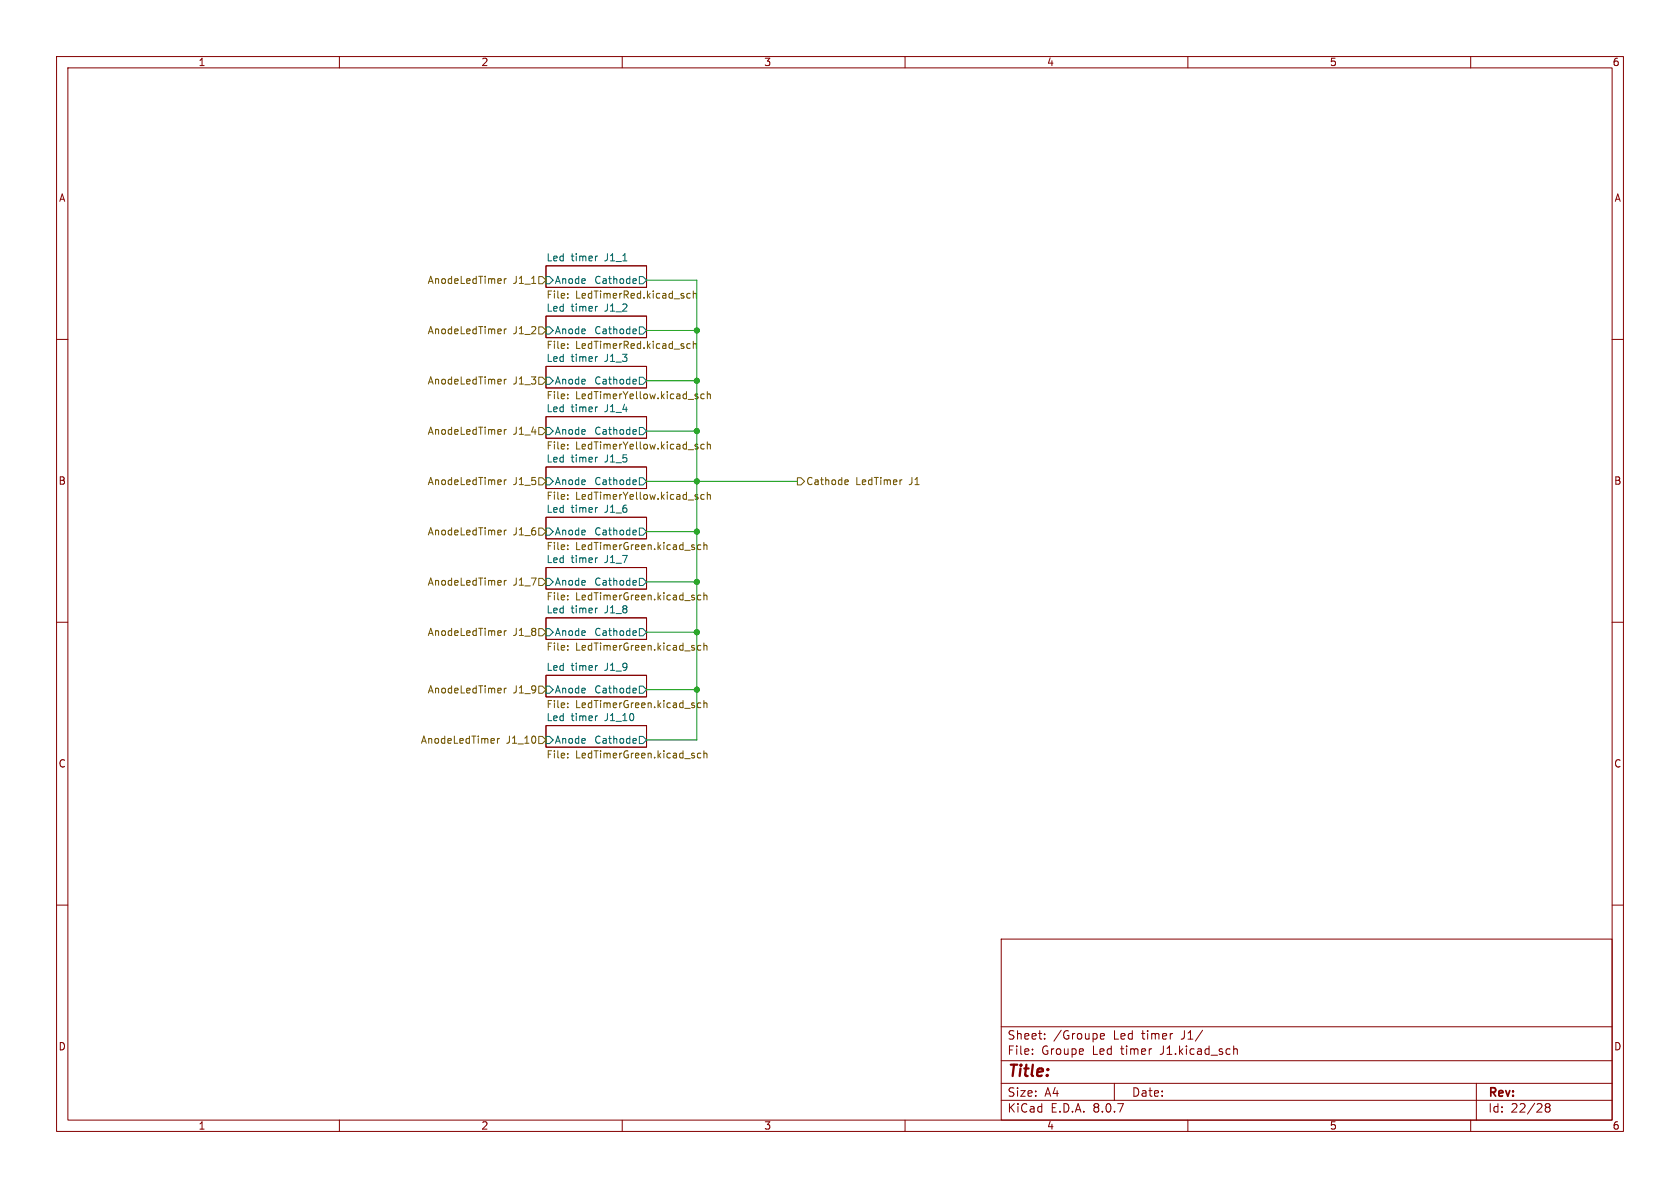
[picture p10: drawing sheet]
<svg xmlns="http://www.w3.org/2000/svg" width="297mm" height="210mm" viewBox="0 0 297 210" stroke-linecap="round" stroke-linejoin="round" font-family="sans-serif">
<g fill="none" stroke="#840000" stroke-width=".18">
<path d="M10 10h277v190h-277zM12 12h273v186h-273zM60 10v2M110 10v2M160 10v2M210 10v2M260 10v2M96.5 55.9h17.8v3.8h-17.8zM96.5 47h17.8v3.8h-17.8zM10 60h2M96.5 73.7h17.8v3.8h-17.8zM96.5 64.8h17.8v3.8h-17.8z"/>
<path d="M285 60h2M96.5 82.6h17.8v3.8h-17.8zM96.5 91.4h17.8v3.9h-17.8zM10 110h2M96.5 100.3h17.8v3.8h-17.8zM96.5 119.4h17.8v3.8h-17.8zM96.5 109.2h17.8v3.8h-17.8zM285 110h2M96.5 128.3h17.8v3.8h-17.8zM10 160h2M177 166h108v32h-108zM285 160h2"/>
<path d="M60 198v2M110 198v2M160 198v2M177 194.5h108M177 191.5h108M177 187.5h108M177 181.5h108M182.5 186.3v.1M182.5 185.5v.1M184.7 183.6v.1M184.7 182.8v.1M194.5 183.2l.7-.1v-.3l-.5-.1-.2 .2 .1 .7h.6"/>
<path d="M197 191.5v3M210 198v2M218.1 184.9v1.5M218.1 185.5l.2-.1 .4 .1v.9M260 198v2M261 191.5v6.5M273.5 195.7l-.3-.2 .3-.4 .4 .1 .1 .2-.3 .3M273.5 195.7l-.3 .3v.5l.3 .1 .4-.1 .1-.2v-.4l-.3-.2M273.5 195.7h.2"/>
</g>
<g fill="none" stroke="#006464" stroke-width=".18">
<path d="M96.5 57.8h.7l.6 .6-.6 .7h-.7zM96.5 48.9h.7l.6 .6-.6 .7h-.7zM105.6 54.2h-.2M105.6 45.3h-.2M112.1 49.3h.3l.1 .3-.6 .1M112.1 58.2h.3l.1 .3-.6 .1M112.4 58.9l-.3 .1M112.4 50l-.3 .1M113 57.8h.7l.6 .6-.6 .7h-.7zM113 48.9h.7l.6 .6-.6 .7h-.7zM96.5 75.6h.7l.6 .6-.6 .6h-.7zM96.5 66.7h.7l.6 .6-.6 .6h-.7z"/>
<path d="M105.6 71.9l-.2 .1M105.6 63l-.2 .1M112.1 67l.3 .1 .1 .2-.6 .2M112.1 75.9l.3 .1 .1 .2-.6 .2M112.4 76.7l-.3 .1M112.4 67.8l-.3 .1M113 75.6h.7l.6 .6-.6 .6h-.7zM113 66.7h.7l.6 .6-.6 .6h-.7zM96.5 84.5h.7l.6 .6-.6 .6h-.7zM96.5 93.3h.7l.6 .7-.6 .6h-.7zM105.6 98.6l-.2 .1M105.6 80.8l-.2 .1"/>
<path d="M105.6 89.7l-.2 .1M112.1 84.8l.3 .1 .1 .2-.6 .1M112.1 93.7l.3 .1 .1 .2-.6 .1M112.4 85.6l-.3 .1M112.4 94.5l-.3 .1M113 84.5h.7l.6 .6-.6 .6h-.7zM113 93.3h.7l.6 .7-.6 .6h-.7zM96.5 102.2h.7l.6 .7-.6 .6h-.7zM96.5 111.1h.7l.6 .7-.6 .6h-.7zM105.6 117.7h-.2M105.6 107.5l-.2 .1M112.1 102.6l.3 .1 .1 .2-.6 .1"/>
<path d="M112.1 111.5l.3 .1 .1 .2-.6 .1M112.4 103.4h-.3M112.4 112.3h-.3M113 102.2h.7l.6 .7-.6 .6h-.7zM113 111.1h.7l.6 .7-.6 .6h-.7zM96.5 130.2h.7l.6 .6-.6 .6h-.7zM96.5 121.3h.7l.6 .6-.6 .7h-.7zM105.6 126.5l-.2 .1M112.1 121.7h.3l.1 .3-.6 .1M112.1 130.5l.3 .1 .1 .2-.6 .2M112.4 131.3l-.3 .1M112.4 122.4l-.3 .1"/>
<path d="M113 130.2h.7l.6 .6-.6 .6h-.7zM113 121.3h.7l.6 .6-.6 .7h-.7z"/>
</g>
<g fill="none" stroke="#725600" stroke-width=".18">
<path d="M89.2 49.3v.8M89.2 58.2v.8M89.5 58.2l-.3 .2M89.5 49.3l-.3 .2M95.2 57.8h.7l.6 .6-.6 .7h-.7zM95.2 48.9h.7l.6 .6-.6 .7h-.7zM100.4 51.9v.1M100.4 52.6v.1M122 51.9h-.3l-.3 .2 .1 .5h.5M122.6 51.4v1.3M122.6 52l.1-.1h.3l.1 .8M89.2 67v.9"/>
<path d="M89.2 75.9v.9M89.5 67l-.3 .3M89.5 75.9l-.3 .3M95.2 66.7h.7l.6 .6-.6 .6h-.7zM95.2 75.6h.7l.6 .6-.6 .6h-.7zM100.4 60.8v.1M100.4 61.5v.1M100.4 69.7v.1M100.4 70.4v.1M100.4 78.6v.1M100.4 79.3v.1M122 60.8h-.3l-.3 .2 .1 .5h.5"/>
<path d="M122.6 60.9l.1-.1h.3l.1 .8M122.6 60.3v1.3M123.2 79l.2 .1-.2 .3M123.2 70.1l.2 .1-.2 .3M123.2 78.5l.2 .1M123.2 69.6l.2 .1M124.5 78.6l-.4-.1-.2 .3 .1 .5h.5M124.5 69.7l-.4-.1-.2 .3 .1 .5h.5M125 78.7l.2-.2 .3 .1 .1 .8M125 69.2v1.3M125 78.1v1.3M125 69.8l.2-.2 .3 .1 .1 .8"/>
<path d="M89.2 84.8v.9M89.2 93.7v.9M89.5 84.8l-.3 .3M89.5 93.7l-.3 .3M95.2 84.5h.7l.6 .6-.6 .6h-.7zM95.2 93.3h.7l.6 .7-.6 .6h-.7zM100.4 87.5v.1M100.4 88.1v.2M100.4 96.4v.1M100.4 97v.2M123.2 87.8l.2 .2-.2 .3M123.2 87.4l.2 .1"/>
<path d="M123.9 96.4l-.4-.1-.2 .3 .1 .5h.5M124.4 95.9v1.3M124.4 96.4l.2-.1 .3 .1 .1 .8M124.5 87.5l-.4-.1-.2 .3 .1 .5h.5M125 87v1.3M125 87.5l.2-.1 .3 .1 .1 .8M141 84.5h.6l.6 .6-.6 .6h-.6zM149.5 84.8l.4 .1 .1 .2-.6 .1M149.9 85.6l-.4 .1M159.3 84.8h.2M89.2 102.6v.8M89.2 111.5v.8"/>
<path d="M89.5 102.6l-.3 .2M89.5 111.5l-.3 .2M95.2 102.2h.7l.6 .7-.6 .6h-.7zM95.2 111.1h.7l.6 .7-.6 .6h-.7zM100.4 105.9v.1M100.4 105.3v.1M100.4 114.2v.1M100.4 114.8v.1M123.9 105.3l-.4-.1-.2 .2 .1 .6h.5M123.9 114.2l-.4-.1-.2 .2 .1 .6h.5M124.4 105.3l.2-.1 .3 .1 .1 .7M124.4 104.8v1.2"/>
<path d="M124.4 113.7v1.2M124.4 114.2l.2-.1 .3 .1 .1 .7M87.9 130.5v.9M88.3 130.5l-.4 .3M89.2 121.7v.8M89.5 121.7l-.3 .2M95.2 121.3h.7l.6 .6-.6 .7h-.7zM95.2 130.2h.7l.6 .6-.6 .6h-.7zM100.4 124.3v.1M100.4 125v.1M100.4 133.2v.1M100.4 133.9v.1"/>
<path d="M123.9 124.3h-.4l-.2 .2 .1 .5h.5M123.9 133.2l-.4-.1-.2 .3 .1 .5h.5M124.4 123.8v1.3M124.4 132.7v1.3M124.4 124.4l.2-.1h.3l.1 .8M124.4 133.3l.2-.2 .3 .1 .1 .8"/>
</g>
<path d="M114.3 49.5h8.9v81.3h-8.9M114.3 58.4h8.9M114.3 67.3h8.9M114.3 76.2h8.9M114.3 85.1h26.7M114.3 94h8.9M114.3 102.9h8.9M114.3 111.8h8.9M114.3 121.9h8.9" fill="none" stroke="#009600" stroke-width=".18"/>
<g fill="#009600" stroke="#009600" stroke-width=".18">
<circle cx="123.2" cy="67.3" r=".46"/>
<circle cx="123.2" cy="76.2" r=".46"/>
<circle cx="123.2" cy="102.9" r=".46"/>
<circle cx="123.2" cy="111.8" r=".46"/>
<circle cx="123.2" cy="121.9" r=".46"/>
<circle cx="123.2" cy="85.1" r=".46"/>
<circle cx="123.2" cy="58.4" r=".46"/>
<circle cx="123.2" cy="94" r=".46"/>
</g>
<text font-size="2.8" fill="#840000" x="178" y="190.9">Title:</text>
<g font-size="2.1" fill="#840000">
<text x="178" y="184">Sheet:</text>
<text x="186.2" y="184">/Groupe</text>
<text x="196.9" y="184">Led</text>
<text x="202" y="184">timer</text>
<text x="209.1" y="184">J1/</text>
<text x="178" y="186.7">File:</text>
<text x="184.1" y="186.7">Groupe</text>
<text x="193.2" y="186.7">Led</text>
<text x="198.3" y="186.7">timer</text>
<text x="205.4" y="186.7">J1.kicad_sch</text>
<text x="178" y="196.9">KiCad</text>
<text x="178" y="194.1">Size:</text>
<text x="184.7" y="194.1">A4</text>
<text x="185.7" y="196.9">E.D.A.</text>
<text x="193.3" y="196.9">8.0.7</text>
<text x="200" y="194.1">Date:</text>
<text x="263" y="194.3">Rev:</text>
<text x="263" y="196.9">Id:</text>
<text x="267.1" y="196.9">22/28</text>
</g>
<g font-size="1.8" fill="#840000">
<text x="35" y="11.9">1</text>
<text x="85" y="11.9">2</text>
<text x="135" y="11.9">3</text>
<text x="185" y="11.9">4</text>
<text x="235" y="11.9">5</text>
<text x="285" y="11.9">6</text>
<text x="10.3" y="35.9">A</text>
<text x="285.3" y="35.9">A</text>
<text x="10.3" y="85.9">B</text>
<text x="285.3" y="85.9">B</text>
<text x="10.3" y="135.9">C</text>
<text x="285.3" y="135.9">C</text>
<text x="10.3" y="185.9">D</text>
<text x="285.3" y="185.9">D</text>
<text x="35" y="199.9">1</text>
<text x="85" y="199.9">2</text>
<text x="135" y="199.9">3</text>
<text x="185" y="199.9">4</text>
<text x="235" y="199.9">5</text>
<text x="285" y="199.9">6</text>
</g>
<g font-size="1.8" fill="#006464">
<text x="96.5" y="46.3">Led</text>
<text x="101" y="46.3">timer</text>
<text x="107" y="46.3">J1_1</text>
<text x="98" y="50.4">Anode</text>
<text x="105" y="50.4">Cathode</text>
<text x="96.5" y="55.2">Led</text>
<text x="98" y="59.3">Anode</text>
<text x="101" y="55.2">timer</text>
<text x="105" y="59.3">Cathode</text>
<text x="107" y="55.2">J1_2</text>
<text x="96.5" y="64.1">Led</text>
<text x="101" y="64.1">timer</text>
<text x="107" y="64.1">J1_3</text>
<text x="98" y="68.2">Anode</text>
<text x="105" y="68.2">Cathode</text>
<text x="96.5" y="72.9">Led</text>
<text x="98" y="77.1">Anode</text>
<text x="101" y="72.9">timer</text>
<text x="105" y="77.1">Cathode</text>
<text x="107" y="72.9">J1_4</text>
<text x="96.5" y="81.8">Led</text>
<text x="101" y="81.8">timer</text>
<text x="107" y="81.8">J1_5</text>
<text x="98" y="86">Anode</text>
<text x="105" y="86">Cathode</text>
<text x="96.5" y="90.7">Led</text>
<text x="98" y="94.8">Anode</text>
<text x="101" y="90.7">timer</text>
<text x="105" y="94.8">Cathode</text>
<text x="107" y="90.7">J1_6</text>
<text x="96.5" y="99.6">Led</text>
<text x="101" y="99.6">timer</text>
<text x="107" y="99.6">J1_7</text>
<text x="98" y="103.7">Anode</text>
<text x="105" y="103.7">Cathode</text>
<text x="96.5" y="108.5">Led</text>
<text x="98" y="112.6">Anode</text>
<text x="101" y="108.5">timer</text>
<text x="105" y="112.6">Cathode</text>
<text x="107" y="108.5">J1_8</text>
<text x="96.5" y="118.7">Led</text>
<text x="101" y="118.7">timer</text>
<text x="107" y="118.7">J1_9</text>
<text x="98" y="122.8">Anode</text>
<text x="105" y="122.8">Cathode</text>
<text x="96.5" y="127.6">Led</text>
<text x="98" y="131.7">Anode</text>
<text x="101" y="127.6">timer</text>
<text x="105" y="131.7">Cathode</text>
<text x="107" y="127.6">J1_10</text>
</g>
<g font-size="1.8" fill="#725600">
<text x="75.5" y="50.4">AnodeLedTimer</text>
<text x="90.7" y="50.4">J1_1</text>
<text x="96.5" y="53.1">File:</text>
<text x="101.7" y="53.1">LedTimerRed.kicad_sch</text>
<text x="75.5" y="59.3">AnodeLedTimer</text>
<text x="90.7" y="59.3">J1_2</text>
<text x="96.5" y="62">File:</text>
<text x="101.7" y="62">LedTimerRed.kicad_sch</text>
<text x="75.5" y="68.2">AnodeLedTimer</text>
<text x="90.7" y="68.2">J1_3</text>
<text x="96.5" y="70.9">File:</text>
<text x="101.7" y="70.9">LedTimerYellow.kicad_sch</text>
<text x="75.5" y="77.1">AnodeLedTimer</text>
<text x="90.7" y="77.1">J1_4</text>
<text x="96.5" y="79.8">File:</text>
<text x="101.7" y="79.8">LedTimerYellow.kicad_sch</text>
<text x="75.5" y="86">AnodeLedTimer</text>
<text x="90.7" y="86">J1_5</text>
<text x="96.5" y="88.7">File:</text>
<text x="101.7" y="88.7">LedTimerYellow.kicad_sch</text>
<text x="142.4" y="86">Cathode</text>
<text x="151.3" y="86">LedTimer</text>
<text x="160.9" y="86">J1</text>
<text x="75.5" y="94.8">AnodeLedTimer</text>
<text x="90.7" y="94.8">J1_6</text>
<text x="96.5" y="97.6">File:</text>
<text x="101.7" y="97.6">LedTimerGreen.kicad_sch</text>
<text x="75.5" y="103.7">AnodeLedTimer</text>
<text x="90.7" y="103.7">J1_7</text>
<text x="96.5" y="106.5">File:</text>
<text x="101.7" y="106.5">LedTimerGreen.kicad_sch</text>
<text x="75.5" y="112.6">AnodeLedTimer</text>
<text x="90.7" y="112.6">J1_8</text>
<text x="96.5" y="115.3">File:</text>
<text x="101.7" y="115.3">LedTimerGreen.kicad_sch</text>
<text x="75.5" y="122.8">AnodeLedTimer</text>
<text x="90.7" y="122.8">J1_9</text>
<text x="96.5" y="125.5">File:</text>
<text x="101.7" y="125.5">LedTimerGreen.kicad_sch</text>
<text x="74.3" y="131.7">AnodeLedTimer</text>
<text x="89.5" y="131.7">J1_10</text>
<text x="96.5" y="134.4">File:</text>
<text x="101.7" y="134.4">LedTimerGreen.kicad_sch</text>
</g>
</svg>
